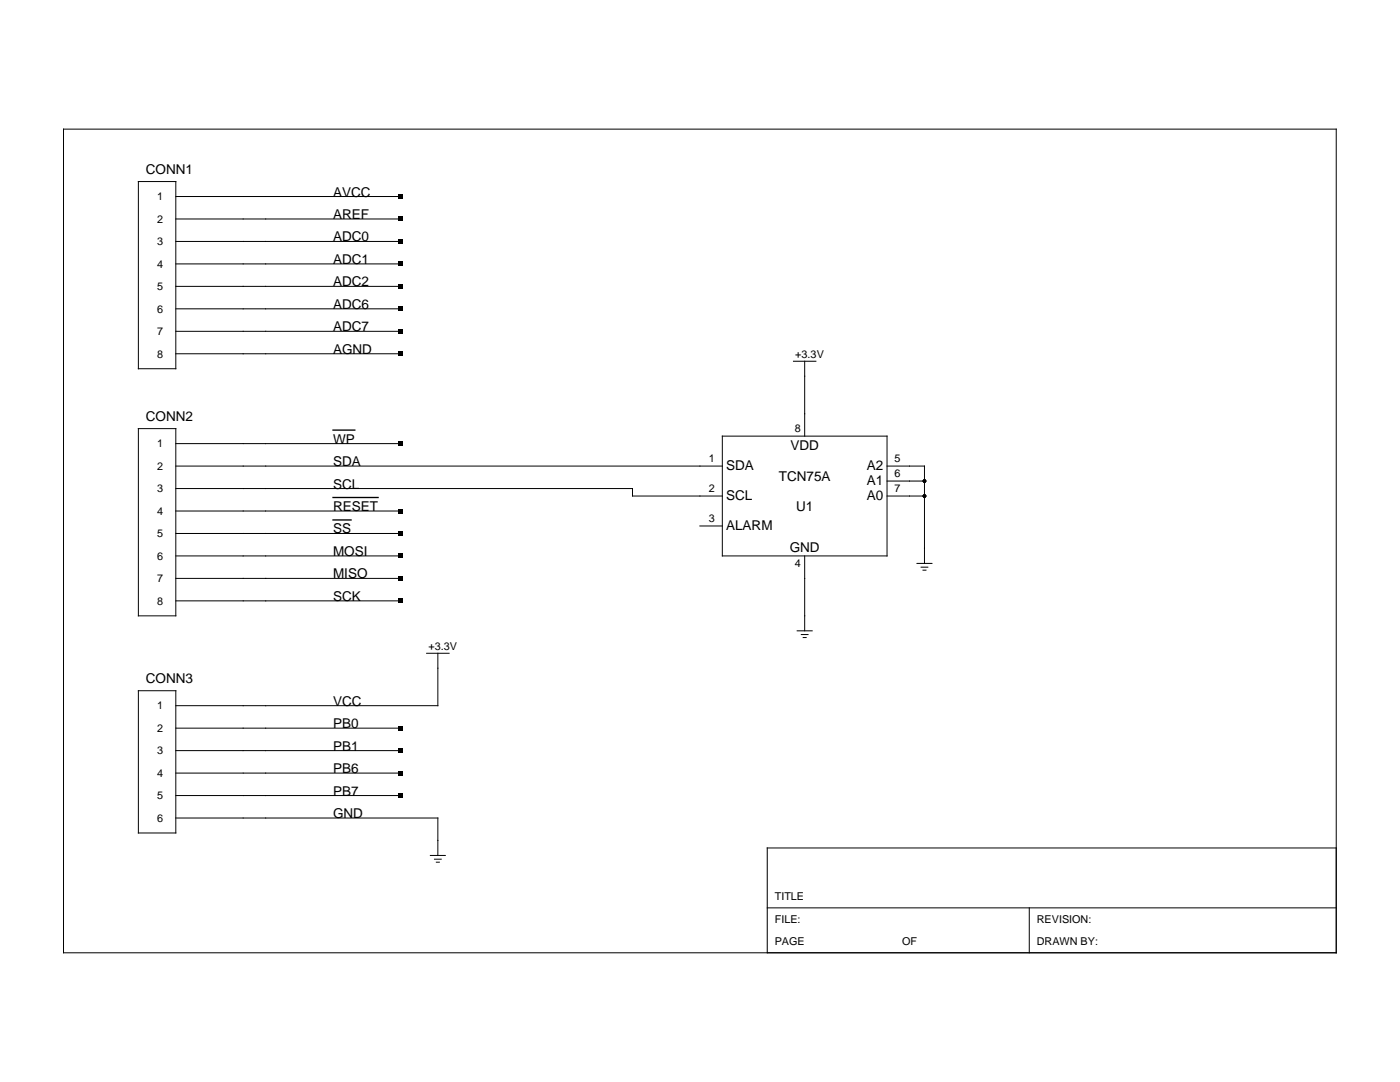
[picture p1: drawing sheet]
<svg xmlns="http://www.w3.org/2000/svg" width="279mm" height="216mm" viewBox="0 0 279 216" stroke-linecap="round" stroke-linejoin="round" font-family="sans-serif">
<g fill="none" stroke="#000" stroke-width=".2">
<path d="M12.7 25.8h254v164.3h-254zM27.6 36.2h7.5v37.4h-7.5zM35.1 39.2h44.8M35.1 43.7h44.8M35.1 52.7h44.8M35.1 48.2h44.8M35.1 57.1h44.8M35.1 61.6h44.8M35.1 70.6h44.8M35.1 66.1h44.8M158.4 72.1h4.4M160.6 72.1v14.9"/>
<path d="M27.6 85.5h7.5v37.4h-7.5zM35.1 93h109.1M35.1 88.5h44.8M35.1 97.5h91.1v1.5h18M144.2 87h32.8v23.9h-32.8zM177 93h7.5v19.4M177 99h7.5M177 96h7.5M35.1 102h44.8M35.1 110.9h44.8M35.1 119.9h44.8M35.1 106.4h44.8"/>
<path d="M35.1 115.4h44.8M139.7 105h4.5M160.6 110.9v15M183 112.4h3M183.8 113.2h1.4M184.2 113.8h.6M27.6 137.8h7.5v28.4h-7.5zM85.1 130.4h4.5M87.4 130.4v10.4h-52.3M159.1 125.9h3M159.9 126.6h1.4M160.3 127.2h.6"/>
<path d="M35.1 145.3h44.8M35.1 154.3h44.8M35.1 149.8h44.8M35.1 158.7h44.8M35.1 163.2h52.3v7.5M85.9 170.7h3M86.7 171.4h1.4M87.1 172h.6M266.7 169.2h-113.6v20.9M153.1 181.2h113.6M205.4 181.2v8.9"/>
</g>
<path d="M66.5 85.8h4.3M66.5 99.3h9M66.5 103.8h3.6" fill="none" stroke="#000" stroke-width=".27"/>
<g fill="#000">
<path d="M79.5 38.8h.9v.9h-.9zM79.5 43.2h.9v.9h-.9zM79.5 47.7h.9v.9h-.9zM79.5 52.2h.9v.9h-.9zM79.5 56.7h.9v.9h-.9zM79.5 61.2h.9v.9h-.9zM79.5 65.7h.9v.9h-.9zM79.5 70.1h.9v.9h-.9zM79.5 88.1h.9v.9h-.9zM79.5 101.5h.9v.9h-.9zM79.5 106h.9v.9h-.9zM79.5 110.5h.9v.9h-.9z"/>
<path d="M79.5 115h.9v.9h-.9zM79.5 119.4h.9v.9h-.9zM79.5 144.8h.9v.9h-.9zM79.5 149.3h.9v.9h-.9zM79.5 153.8h.9v.9h-.9zM79.5 158.3h.9v.9h-.9z"/>
<circle cx="184.5" cy="99" r=".37"/>
<circle cx="184.5" cy="96" r=".37"/>
</g>
<g font-size="2.7">
<text x="29.1" y="34.7">CONN1</text>
<text x="66.5" y="39.2">AVCC</text>
<text x="66.5" y="43.7">AREF</text>
<text x="66.5" y="48.2">ADC0</text>
<text x="66.5" y="52.7">ADC1</text>
<text x="66.5" y="57.1">ADC2</text>
<text x="66.5" y="61.6">ADC6</text>
<text x="66.5" y="66.1">ADC7</text>
<text x="66.5" y="70.6">AGND</text>
<text x="29.1" y="84">CONN2</text>
<text x="66.5" y="88.5">WP</text>
<text x="157.7" y="89.7">VDD</text>
<text x="66.5" y="93">SDA</text>
<text x="144.9" y="93.7">SDA</text>
<text x="155.4" y="96">TCN75A</text>
<text x="173" y="93.7">A2</text>
<text x="66.5" y="97.5">SCL</text>
<text x="66.5" y="102">RESET</text>
<text x="144.9" y="99.7">SCL</text>
<text x="158.9" y="102">U1</text>
<text x="173" y="96.7">A1</text>
<text x="173" y="99.7">A0</text>
<text x="66.5" y="106.4">SS</text>
<text x="144.9" y="105.7">ALARM</text>
<text x="66.5" y="110.9">MOSI</text>
<text x="157.6" y="110.2">GND</text>
<text x="66.5" y="115.4">MISO</text>
<text x="66.5" y="119.9">SCK</text>
<text x="29.1" y="136.3">CONN3</text>
<text x="66.5" y="140.8">VCC</text>
<text x="66.5" y="145.3">PB0</text>
<text x="66.5" y="149.8">PB1</text>
<text x="66.5" y="154.3">PB6</text>
<text x="66.5" y="158.7">PB7</text>
<text x="66.5" y="163.2">GND</text>
</g>
<g font-size="2.2">
<text x="31.4" y="40">1</text>
<text x="31.4" y="44.4">2</text>
<text x="31.4" y="53.4">4</text>
<text x="31.4" y="48.9">3</text>
<text x="31.4" y="57.9">5</text>
<text x="31.4" y="62.4">6</text>
<text x="31.4" y="71.3">8</text>
<text x="31.4" y="66.9">7</text>
<text x="158.7" y="71.3">+3.3V</text>
<text x="31.4" y="89.3">1</text>
<text x="158.6" y="86.3">8</text>
<text x="31.4" y="93.7">2</text>
<text x="141.5" y="92.3">1</text>
<text x="178.5" y="92.3">5</text>
<text x="178.5" y="95.2">6</text>
<text x="31.4" y="98.2">3</text>
<text x="141.5" y="98.2">2</text>
<text x="178.5" y="98.2">7</text>
<text x="31.4" y="102.7">4</text>
<text x="31.4" y="107.2">5</text>
<text x="141.5" y="104.2">3</text>
<text x="31.4" y="111.7">6</text>
<text x="158.6" y="113.2">4</text>
<text x="31.4" y="116.2">7</text>
<text x="31.4" y="120.6">8</text>
<text x="85.5" y="129.6">+3.3V</text>
<text x="31.4" y="141.6">1</text>
<text x="31.4" y="146">2</text>
<text x="31.4" y="155">4</text>
<text x="31.4" y="150.5">3</text>
<text x="31.4" y="159.5">5</text>
<text x="31.4" y="164">6</text>
<text x="154.6" y="179.7">TITLE</text>
<text x="154.6" y="184.1">FILE:</text>
<text x="206.9" y="184.1">REVISION:</text>
<text x="154.6" y="188.6">PAGE</text>
<text x="180" y="188.6">OF</text>
<text x="206.9" y="188.6">DRAWN BY:</text>
</g>
</svg>
